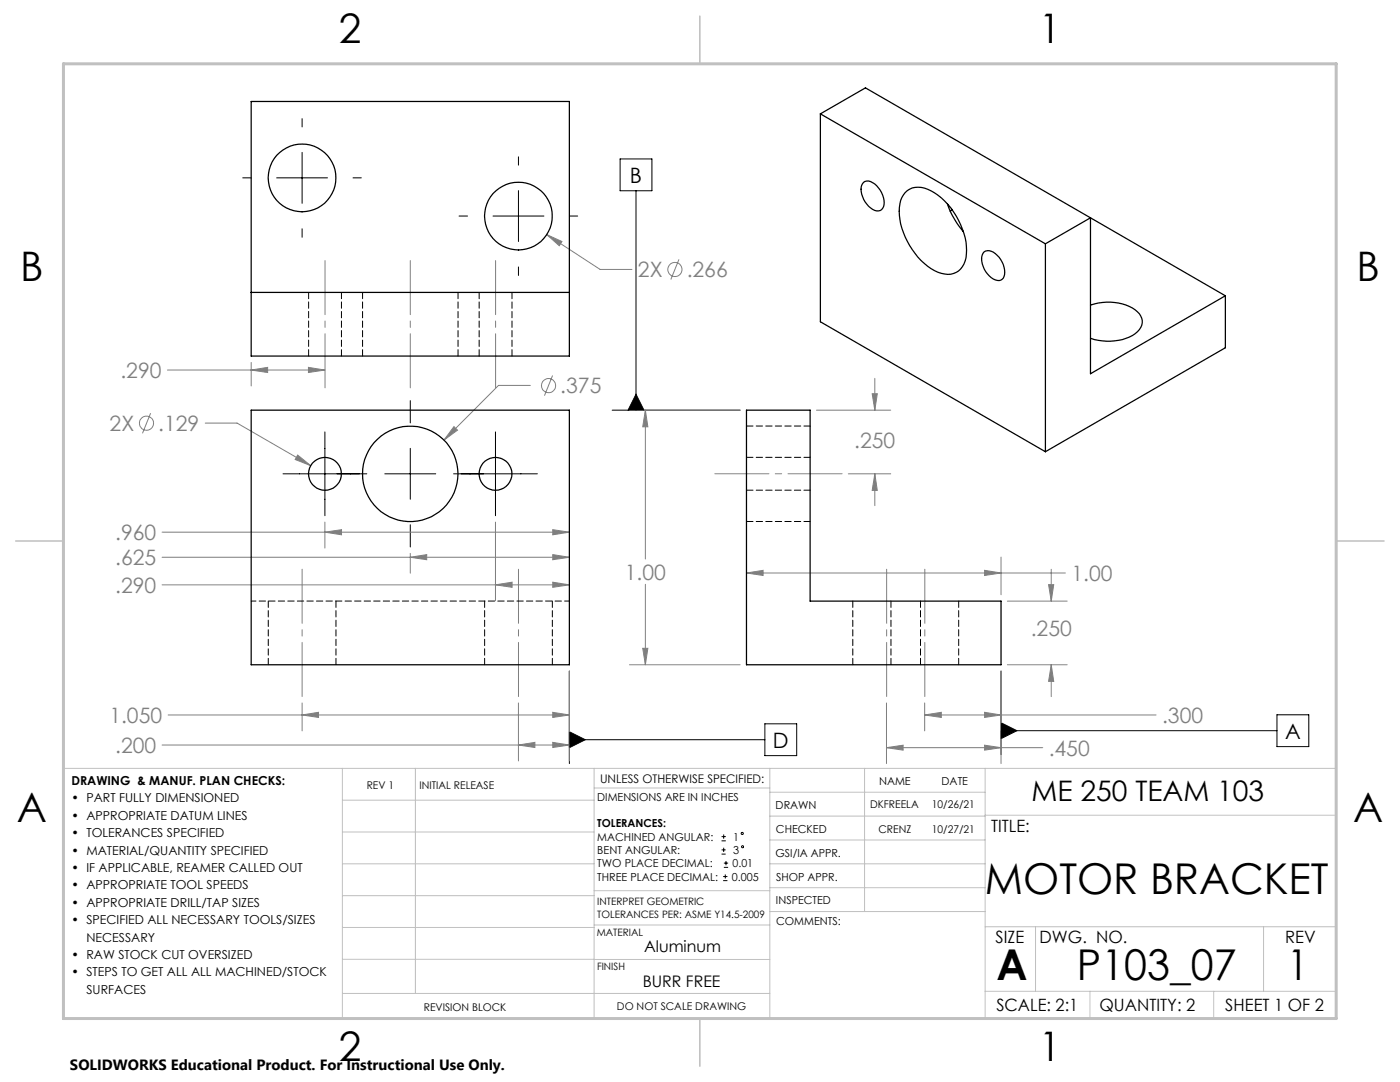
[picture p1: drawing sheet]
<svg xmlns="http://www.w3.org/2000/svg" width="279mm" height="216mm" viewBox="0 0 279 216" stroke-linecap="round" stroke-linejoin="round" font-family="sans-serif">
<g fill="none" stroke="#808080" stroke-width=".2">
<path d="M109.1 46.8l3 1.4-.5 .8zM109.1 46.8l10.7 7h6.3M135.5 51.8l-1.6 4M33.4 73.8h31.4M50.1 73.8l3.3-.5v1zM50.1 72.3v4.7M61.6 73.3l3.2 .5-3.2 .5zM105.8 76.9h-6.3l-10.9 10.9M110.3 74.9l-1.6 4.1M174.1 78.6h1l-.5 3.2zM174.6 75.5v6.3M30.1 82.4l-1.7 4.1"/>
<path d="M41 84.4h6.3l14.7 8.5M59.4 90.8l2.6 2.1-3.1-1.2zM90.6 85.1l.7 .7-2.7 2zM125.6 81.8h22.1M128.8 81.8l.5 3.4h-1zM128.8 81.8v29.7M162.9 81.8h14.9M169.3 94.5h8.5M174.6 94.5l.5 3.4h-1zM174.6 94.5v6.4M32.3 116.7h81.3M32.3 111.2h81.3"/>
<path d="M32.3 106.2h81.3M64.8 106.2l3.4-.5v1zM64.8 104.2v5.2M81.9 111.2l3.3-.5v1zM81.9 110.4v4M98.9 116.7l3.3-.5v1zM98.9 104.2v15.7M110.3 116.2l3.3 .5-3.3 .5zM110.3 110.7l3.3 .5-3.3 .5zM110.3 105.7l3.3 .5-3.3 .5zM128.8 116.6v16M149 114.3l3.3-.5v1z"/>
<path d="M149 114.3h63.6M196.5 113.8l3.3 .5-3.3 .5zM199.8 111.2v7.5M201 119.9h12M209.3 116.7h1l-.5 3.2zM209.8 113.6v6.3M113.6 133.9v17.9M125.6 132.6h22.1M128.3 129.4h1l-.5 3.2zM199.8 133.9v18.5M201 132.6h12M209.8 132.6l.5 3.4h-1z"/>
<path d="M209.8 132.6v6.4M32.3 148.7h81.3M33.5 142.7h80.1M60.3 142.7l3.3-.6v1.1zM60.3 140.3v5.5M103.5 148.7l3.3-.6v1.1zM103.5 140.3v11.5M110.3 148.1l3.3 .6-3.3 .5zM110.3 142.1l3.3 .6-3.3 .5zM176.9 149.2l3.3-.5v1zM176.9 140.3v12.1M176.9 149.2h31.2"/>
<path d="M184.5 142.7l3.4-.6v1.1zM184.5 142.7h46.2M184.5 140.3v5.5M196.5 142.1l3.3 .6-3.3 .5zM196.5 148.7l3.3 .5-3.3 .5z"/>
<circle cx="134.7" cy="53.8" r="1.41"/>
<circle cx="109.5" cy="76.9" r="1.4"/>
<circle cx="29.2" cy="84.4" r="1.42"/>
</g>
<g fill="none" stroke="#000" stroke-width=".2">
<path d="M48.4 35.5h1.7M55.2 35.5h10.2M60.3 23.7v1.6M60.3 30.4v10.2M70.4 35.5h1.7M103.5 31.3v1.6M103.5 38v10.2M123.8 31.7h6.3v6.4h-6.3zM126.9 38.1v43.7M60.3 45.6v1.7M91.6 43.1h1.7M98.4 43.1h10.1"/>
<path d="M103.5 53.3v1.7M113.6 43.1h1.7M81.9 79.9v4.5M126.9 78.7l1.6 3.1h-3.2zM56.5 94.5h16.7M64.8 86.2v16.7M76.8 94.5h10.2M81.9 89.5v10.1M90.5 94.5h16.7M98.9 86.2v16.7M122.2 81.8h25.5M81.9 104.7v4.4"/>
<path d="M113.6 133.9v18.5M199.8 133.9v16.7M113.6 146l3.2 1.6-3.2 1.6zM113.6 147.6h39M152.6 144.4h6.4v6.4h-6.4zM199.8 144.2l3.2 1.6-3.2 1.6zM199.8 145.8h55M254.8 142.6h6.4v6.4h-6.4zM144 167.8h.9M144 166.9h.9M144 170.4h.8M144 169.6h.8"/>
<path d="M144.3 175.7h.9M144.3 174.9h.9M144.4 166.5v.9M144.4 169.2v.8M144.5 173.1h.8M144.5 172.2h.8M144.7 174.5v.8M144.9 171.8v.8"/>
<circle cx="148.1" cy="166.3" r=".21"/>
<circle cx="148.2" cy="169" r=".21"/>
</g>
<path d="M64.9 52v25.4M81.9 52v25.4M98.9 52v25.4M168.1 94.5h-25.4M60.3 113.6v25.4M103.5 113.6v25.4M176.9 113.6v25.4M184.6 113.6v25.4" fill="none" stroke="#808080" stroke-width=".2" stroke-dasharray="15.2 1.3 1.3 1.3" stroke-dashoffset="4.4"/>
<g fill="none" stroke="#c0c0c0" stroke-width=".2">
<path d="M12.7 153.3h254v49.9h-240M68.3 153.3v49.9M68.3 159.7h50.3M82.9 153.3v44.9M118.6 153.3v49.9M118.6 157.2h35M153.6 153.3v49.9M153.6 158.1h43M172.5 153.3v28.6M196.6 153.3v49.9M68.3 166h50.3M68.3 178.7h50.3"/>
<path d="M68.3 172.4h50.3M118.6 177.7h35M153.6 162.8h43M153.6 177.1h43M153.6 172.4h43M153.6 167.6h43M196.6 162.7h70.1M68.3 198.2h85.3M68.3 191.4l85.3 .1M68.3 185.1h50.3M118.6 184.6h35M153.6 181.9h43"/>
<path d="M196.6 184.9h70.1M196.6 197.8h70.1M206.7 184.9v12.9M217.5 197.8v5.4M242.2 197.8v5.4M252.2 184.9v12.9"/>
</g>
<path d="M139.7 3.2v9.5M3.1 107.9h9.6M266.7 107.9h9.5M139.7 203.2v9.6" fill="none" stroke="#c0c0c0" stroke-width=".3"/>
<path d="M12.7 12.7h254v190.5h-254z" fill="none" stroke="#c0c0c0" stroke-width=".6"/>
<path d="M113.6 146l3.2 1.6-3.2 1.6zM199.8 144.2l3.2 1.6-3.2 1.6zM126.9 78.7l1.6 3.1h-3.2z" fill="#000"/>
<path d="M103.5 148.7l3.3-.6v1.1zM110.3 148.1l3.3 .6-3.3 .5zM60.3 142.7l3.3-.6v1.1zM110.3 142.1l3.3 .6-3.3 .5zM98.9 116.7l3.3-.5v1zM110.3 116.2l3.3 .5-3.3 .5zM81.9 111.2l3.3-.5v1zM110.3 110.7l3.3 .5-3.3 .5zM64.8 106.2l3.4-.5v1zM110.3 105.7l3.3 .5-3.3 .5zM59.4 90.8l-.5 .9 3.1 1.2zM90.6 85.1l-2 2.7 2.7-2zM184.5 142.7l3.4-.6v1.1zM196.5 142.1l3.3 .6-3.3 .5zM209.8 132.6l.5 3.4h-1zM209.3 116.7h1l-.5 3.2zM176.9 149.2l3.3-.5v1zM196.5 148.7l3.3 .5-3.3 .5zM174.6 94.5l.5 3.4h-1zM174.1 78.6h1l-.5 3.2zM149 114.3l3.3-.5v1zM196.5 113.8l3.3 .5-3.3 .5zM128.8 81.8l.5 3.4h-1zM128.3 129.4h1l-.5 3.2zM109.1 46.8l2.5 2.2 .5-.8zM61.6 73.3l3.2 .5-3.2 .5zM50.1 73.8l3.3-.5v1z" fill="#808080"/>
<g fill="none" stroke="#000" stroke-width=".25">
<path d="M50.1 20.2h63.5v50.8h-63.5zM163.7 22.7l44.9 25.9M163.7 22.7v41.5l44.9 25.9M163.7 22.7l9-5.2 71.8 41.5M172.4 36.4a2.24 2.24 0 0 1 2.9 1.1 4 4 0 0 1 .8 4.1 1.54 1.54 0 0 1-2.4-.1 4.7 4.7 0 0 1-1.7-4.6zM180.7 38.4a4.1 4.1 0 0 1 5.1-.3 14.4 14.4 0 0 1 7.1 12.6 3.8 3.8 0 0 1-4.4 4 10.4 10.4 0 0 1-6.4-4.9 12.2 12.2 0 0 1-2.4-9.8zM50.1 58.3h63.5M189.1 40.7a17 17 0 0 0 3.2 5.5M190 41.8l-.3 .4M196.4 50.2a2.38 2.38 0 0 1 3 1.1 4.3 4.3 0 0 1 .8 4.2 1.86 1.86 0 0 1-2.8-.5 4.1 4.1 0 0 1-1.2-4.5zM208.6 48.6v41.5M208.6 48.6l9-5.1v31.1l26.9-15.6"/>
<path d="M244.5 59v10.4l-35.9 20.7M217.6 60.9a10 10 0 0 1 9.4 1.3 2.63 2.63 0 0 1-.5 4.4 10.4 10.4 0 0 1-8.9 .9M50.1 81.8h63.5v50.8h-63.5zM149 81.8h12.7v38.1h38.1v12.7h-50.8z"/>
<circle cx="60.3" cy="35.5" r="6.8"/>
<circle cx="103.4" cy="43.1" r="6.8"/>
<circle cx="64.8" cy="94.6" r="3.3"/>
<circle cx="81.9" cy="94.5" r="9.5"/>
<circle cx="98.9" cy="94.6" r="3.3"/>
</g>
<path d="M113.6 119.9h-63.5" fill="none" stroke="#000" stroke-width=".2" stroke-dasharray="1.3 .6" stroke-dashoffset=".3"/>
<g fill="none" stroke="#000" stroke-width=".2" stroke-dasharray="1.3 .6">
<path d="M61.6 58.3v12.7M72.4 58.3v12.7M95.6 58.3v12.7M68.1 71v-12.7M91.4 71v-12.7M102.2 71v-12.7M149 97.8h12.7M161.7 91.3h-12.7M161.7 85h-12.7M53.5 119.9v12.7M96.7 119.9v12.7M149 104.1h12.7"/>
<path d="M170.2 119.9v12.7M177.8 119.9v12.7M67.1 132.6v-12.7M110.2 132.6v-12.7M183.7 132.6v-12.7M191.3 132.6v-12.7"/>
</g>
<g font-size="8.5">
<text x="196.6" y="178.4">MOTOR BRACKET</text>
<text x="198.9" y="195.5">A</text>
<text x="214.9" y="195.5">P103_07</text>
<text x="256.9" y="195.5">1</text>
</g>
<g font-size="8.1">
<text x="67.6" y="8.5">2</text>
<text x="207.3" y="8.5">1</text>
<text x="4" y="56.2">B</text>
<text x="270.7" y="56.2">B</text>
<text x="3.3" y="164.1">A</text>
<text x="270" y="164.1">A</text>
<text x="67.6" y="211.7">2</text>
<text x="207.3" y="211.7">1</text>
</g>
<text font-size="5.6" x="205.9" y="159.9">ME 250 TEAM 103</text>
<g font-size="4.2">
<text x="125.7" y="36.5">B</text>
<text x="154.3" y="149.2">D</text>
<text x="256.5" y="147.4">A</text>
</g>
<g font-size="4.2" fill="#808080">
<text x="127.3" y="55.3">2X</text>
<text x="137" y="55.3">.266</text>
<text x="24" y="75.4">.290</text>
<text x="111.8" y="78.5">.375</text>
<text x="21.9" y="86">2X</text>
<text x="31.6" y="86">.129</text>
<text x="170.5" y="89.3">.250</text>
<text x="23" y="107.8">.960</text>
<text x="23" y="112.8">.625</text>
<text x="23" y="118.3">.290</text>
<text x="124.7" y="115.7">1.00</text>
<text x="213.8" y="115.9">1.00</text>
<text x="205.7" y="126.9">.250</text>
<text x="21.8" y="144.2">1.050</text>
<text x="231.9" y="144.2">.300</text>
<text x="23" y="150.2">.200</text>
<text x="209.3" y="150.8">.450</text>
</g>
<g font-size="3.4">
<text x="197.8" y="166">TITLE:</text>
<text x="198.7" y="188.1">SIZE</text>
<text x="207.5" y="188.1">DWG. NO.</text>
<text x="256.5" y="188.2">REV</text>
<text x="198.8" y="201.7">SCALE: 2:1</text>
<text x="219.4" y="201.7">QUANTITY: 2</text>
<text x="244.5" y="201.7">SHEET 1 OF 2</text>
</g>
<g font-size="3.2">
<text x="128.5" y="189.9">Aluminum</text>
<text x="128.3" y="197">BURR FREE</text>
</g>
<text font-size="3" x="14" y="213.5">SOLIDWORKS Educational Product. For Instructional Use Only.</text>
<g font-size="2.5">
<text x="14.2" y="156.7">DRAWING &amp; MANUF. PLAN CHECKS:</text>
<text x="14.2" y="160.1">• PART FULLY DIMENSIONED</text>
<text x="14.2" y="163.6">• APPROPRIATE DATUM LINES</text>
<text x="14.2" y="167.1">• TOLERANCES SPECIFIED</text>
<text x="14.2" y="170.5">• MATERIAL/QUANTITY SPECIFIED</text>
<text x="14.2" y="174">• IF APPLICABLE, REAMER CALLED OUT</text>
<text x="14.2" y="177.5">• APPROPRIATE TOOL SPEEDS</text>
<text x="14.2" y="180.9">• APPROPRIATE DRILL/TAP SIZES</text>
<text x="14.2" y="184.4">• SPECIFIED ALL NECESSARY TOOLS/SIZES</text>
<text x="14.2" y="191.4">• RAW STOCK CUT OVERSIZED</text>
<text x="17.2" y="187.9">NECESSARY</text>
<text x="14.2" y="194.8">• STEPS TO GET ALL ALL MACHINED/STOCK</text>
<text x="17.2" y="198.3">SURFACES</text>
</g>
<text font-size="2.4" x="119.8" y="156.2">UNLESS OTHERWISE SPECIFIED:</text>
<g font-size="2.2">
<text x="119.2" y="159.8">DIMENSIONS ARE IN INCHES</text>
<text x="154.8" y="161.4">DRAWN</text>
<text x="175.4" y="156.6">NAME</text>
<text x="187.9" y="156.7">DATE</text>
<text x="119.2" y="165.1">TOLERANCES:</text>
<text x="119.2" y="167.8">MACHINED ANGULAR:</text>
<text x="146.3" y="167.8">1</text>
<text x="154.9" y="166.3">CHECKED</text>
<text x="119.2" y="173.1">TWO PLACE DECIMAL:</text>
<text x="119.2" y="170.4">BENT ANGULAR:</text>
<text x="146.2" y="173.1">0.01</text>
<text x="146.4" y="170.4">3</text>
<text x="154.8" y="170.9">GSI/IA APPR.</text>
<text x="119.2" y="175.7">THREE PLACE DECIMAL:</text>
<text x="146.1" y="175.7">0.005</text>
<text x="154.9" y="175.7">SHOP APPR.</text>
<text x="154.9" y="180.4">INSPECTED</text>
<text x="154.9" y="184.6">COMMENTS:</text>
</g>
<g font-size="2.1">
<text x="73.2" y="157.4">REV 1</text>
<text x="83.7" y="157.4">INITIAL RELEASE</text>
<text x="173.7" y="161.2">DKFREELA</text>
<text x="186" y="161.2">10/26/21</text>
<text x="175.3" y="166.1">CRENZ</text>
<text x="186" y="166.1">10/27/21</text>
<text x="84.6" y="201.7">REVISION BLOCK</text>
<text x="123.1" y="201.6">DO NOT SCALE DRAWING</text>
</g>
<g font-size="2">
<text x="119.2" y="180.6">INTERPRET GEOMETRIC</text>
<text x="119.2" y="183.1">TOLERANCES PER: ASME Y14.5-2009</text>
<text x="119.1" y="186.7">MATERIAL</text>
<text x="119.1" y="193.5">FINISH</text>
</g>
</svg>
